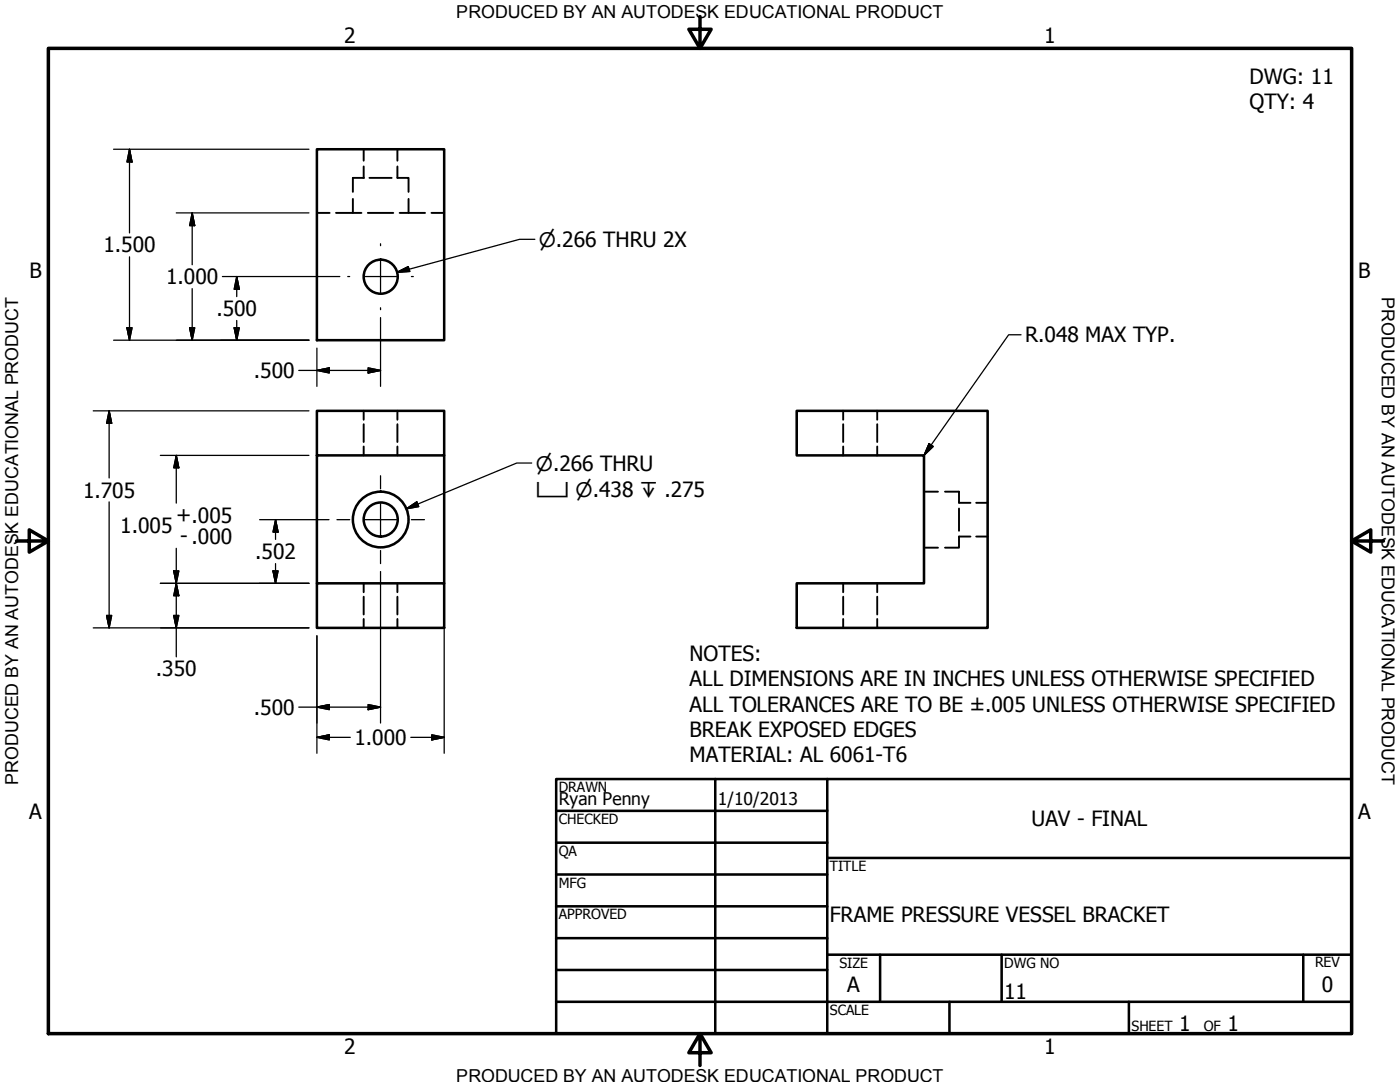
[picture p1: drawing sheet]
<svg xmlns="http://www.w3.org/2000/svg" width="279mm" height="216mm" viewBox="0 0 279 216" stroke-linecap="round" stroke-linejoin="round" font-family="sans-serif">
<!-- layer: Visible (ANSI) -->
<g fill="none" stroke="#000" stroke-width=".51">
<path d="M63.2 29.8h25.4v38.1h-25.4zM63.2 90.9v-8.9h25.4v8.9h-25.4v25.5M88.6 90.9v25.5M159 82h38.1v43.3h-38.1v-8.9h25.4v-25.5h-25.4zM63.2 116.4h25.4v8.9h-25.4z"/>
<circle cx="76" cy="55.2" r="3.4"/>
<circle cx="76" cy="103.7" r="5.6"/>
<circle cx="76" cy="103.7" r="3.4"/>
</g>
<!-- layer: Hidden (ANSI) -->
<g fill="none" stroke="#000" stroke-width=".38">
<path d="M70.4 39.7v2.8M72.6 29.8v2.3M72.6 33.2v2.3M72.6 35.5h-2.2v2.8M73.7 35.5h4.5M79.3 33.2v2.3h2.2v2.8M79.3 29.8v2.3M81.5 39.7v2.8M63.2 42.5h2.6M67.1 42.5h5M73.4 42.5h5.1M79.8 42.5h5"/>
<path d="M86.1 42.5h2.5M72.6 82v1.8M72.6 84.6v3.6M72.6 89.1v1.8M79.3 82v1.8M79.3 84.6v3.6M79.3 89.1v1.8M168.3 82v1.8M168.3 84.6v3.6M168.3 89.1v1.8M175.1 82v1.8M175.1 84.6v3.6"/>
<path d="M175.1 89.1v1.8M184.4 98.1h2.8M188.6 98.1h2.8v2.2h2.3M72.6 116.4v1.8M72.6 119.1v3.5M79.3 116.4v1.8M79.3 119.1v3.5M168.3 116.4v1.8M168.3 119.1v3.5M175.1 116.4v1.8M175.1 119.1v3.5M184.4 109.3h2.8"/>
<path d="M191.4 101.5v4.4M193.7 107.1h-2.3v2.2h-2.8M194.8 107.1h2.3M194.8 100.3h2.3M72.6 123.5v1.8M79.3 123.5v1.8M168.3 123.5v1.8M175.1 123.5v1.8"/>
</g>
<!-- layer: Border (ANSI) -->
<path d="M9.7 9.7h260v196.5h-260zM139.7 3.3v6.4l-2.2-3.9h4.4l-2.2 3.9M3.3 107.9h6.4l-3.9-2.2v4.5l3.9-2.3M269.7 107.9l3.9 2.3v-4.5l-3.9 2.2h6.4M139.7 206.2l2.2 3.9h-4.4l2.2-3.9v6.4" fill="none" stroke="#000" stroke-width=".7"/>
<!-- layer: Title (ANSI) -->
<g fill="none" stroke="#000" stroke-width=".51">
<path d="M111 155.4h158.7v50.8h-158.7zM142.7 155.4v50.8M165.1 155.4v50.8M111 161.8h54.1M111 168.1h54.1M111 174.5h54.1M165.1 171.2h104.6M111 180.8h54.1M111 187.2h54.1M111 193.5h54.1M111 199.9h158.7M165.1 190.5h104.6"/>
<path d="M175.6 190.5v9.4M189.5 199.9v6.3M199.9 190.5v9.4M225.3 199.9v6.3M260.1 190.5v9.4"/>
</g>
<!-- layer: Symbol (ANSI) -->
<path d="M79.2 54.4l2.3-1.2 .3 1zM106.7 47.8h-3l-24.5 6.6M203.8 66.8h-2.5l-16.9 24.1M106.1 92.4h-3l-22 9.1M185.4 88.5l.8 .6-1.8 1.8zM81.1 101.5l2.1-1.4 .4 1z" fill="none" stroke="#000" stroke-width=".25"/>
<path d="M79.2 54.4l2.3-1.2zM79.2 54.4l2.3-1.2 .3 1zM185.4 88.5l-1 2.4zM185.4 88.5l.8 .6-1.8 1.8zM81.1 101.5l2.1-1.4zM81.1 101.5l2.1-1.4 .4 1z" fill="#000" stroke="#000" stroke-width=".25"/>
<!-- layer: Center Mark (ANSI) -->
<path d="M69.4 55.2h.4M72.8 55.2h6.3M75.9 48.6v.4M75.9 52v6.4M82.1 55.2h.4M75.9 61.4v.4M75.9 94.9v2.6M67.2 103.7h2.6M72.8 103.7h6.3M75.9 100.5v6.4M75.9 109.9v2.6M82.1 103.7h2.6" fill="none" stroke="#000" stroke-width=".25"/>
<!-- layer: Dimension (ANSI) -->
<g fill="none" stroke="#000" stroke-width=".25">
<path d="M22.7 29.8h39M25.8 29.8l.6 2.5h-1.1zM25.8 29.8v16.7M25.8 51.2v16.7M35.2 42.5h26.5M38.4 42.5l.5 2.5h-1.1zM38.4 42.5v10.3M38.4 57.6v10.3M44.4 55.2h23.4M47.2 55.2l.6 2.5h-1.1zM47.2 55.2v4M22.7 67.9h39"/>
<path d="M25.3 65.4h1.1l-.6 2.5zM37.8 65.4h1.1l-.5 2.5zM46.7 65.4h1.1l-.6 2.5zM47.2 63.9v4M59.6 73.9h16.3M63.2 73.9l2.5-.5v1zM63.2 69.5v7.6M73.5 73.4l2.4 .5-2.4 .5zM75.9 63.4v13.7M18.6 82h43.1M21.8 82l.5 2.5h-1zM21.8 82v13.4"/>
<path d="M32 90.9h29.7M35.2 90.9l.5 2.4h-1zM35.2 90.9v9.5M21.8 100.1v25.2M32 116.4h29.7M34.7 113.9h1l-.5 2.5zM35.2 116.4l.5 2.5h-1zM35.2 109.4v21.7M51.8 103.7h13.9M54.5 113.9h1l-.5 2.5zM55 103.7l.5 2.5h-1zM55 103.7v3.9"/>
<path d="M55 112.5v3.9M75.9 114v30.3M88.6 118v32.3M18.6 125.3h43.1M21.3 122.8h1l-.5 2.5zM34.7 122.8h1l-.5 2.5zM63.2 126.9v23.4M59.6 141.1h16.3M63.2 141.1l2.5-.5v1zM63.2 147.1l2.5-.5v1zM63.2 147.1h6.7M73.5 140.6l2.4 .5-2.4 .5z"/>
<path d="M82 147.1h6.6M86.2 146.6l2.4 .5-2.4 .5z"/>
</g>
<g fill="#000" stroke="#000" stroke-width=".25">
<path d="M25.8 29.8l.6 2.5zM25.8 29.8l.6 2.5h-1.1zM38.4 42.5l.5 2.5zM38.4 42.5l.5 2.5h-1.1zM47.2 55.2l.6 2.5zM47.2 55.2l.6 2.5h-1.1zM25.3 65.4l.5 2.5zM25.3 65.4h1.1l-.6 2.5zM37.8 65.4l.6 2.5zM37.8 65.4h1.1l-.5 2.5zM46.7 65.4l.5 2.5zM46.7 65.4h1.1l-.6 2.5z"/>
<path d="M63.2 73.9l2.5-.5zM63.2 73.9l2.5-.5v1zM73.5 74.4l2.4-.5zM73.5 73.4l2.4 .5-2.4 .5zM21.8 82l.5 2.5zM21.8 82l.5 2.5h-1zM35.2 90.9l.5 2.4zM35.2 90.9l.5 2.4h-1zM34.7 113.9l.5 2.5zM34.7 113.9h1l-.5 2.5zM35.2 116.4l.5 2.5zM35.2 116.4l.5 2.5h-1z"/>
<path d="M54.5 113.9l.5 2.5zM54.5 113.9h1l-.5 2.5zM55 103.7l.5 2.5zM55 103.7l.5 2.5h-1zM21.3 122.8l.5 2.5zM21.3 122.8h1l-.5 2.5zM34.7 122.8l.5 2.5zM34.7 122.8h1l-.5 2.5zM63.2 141.1l2.5-.5zM63.2 141.1l2.5-.5v1zM63.2 147.1l2.5-.5zM63.2 147.1l2.5-.5v1z"/>
<path d="M73.5 141.6l2.4-.5zM73.5 140.6l2.4 .5-2.4 .5zM86.2 147.6l2.4-.5zM86.2 146.6l2.4 .5-2.4 .5z"/>
</g>
<g font-size="4.2">
<text x="68.7" y="8.6">2</text>
<text x="208.4" y="8.6">1</text>
<text x="249.4" y="16.8">DWG: 11</text>
<text x="249.4" y="21.8">QTY: 4</text>
<text x="20.6" y="50.4">1.500</text>
<text x="5.9" y="55.5">B</text>
<text x="33.1" y="56.7">1.000</text>
<text x="271.1" y="55.5">B</text>
<text x="43.2" y="63.1">.500</text>
<text x="204.6" y="68.3">R.048 MAX TYP.</text>
<text x="50.7" y="75.4">.500</text>
<text x="16.6" y="99.3">1.705</text>
<text x="24" y="106.4">1.005</text>
<text x="35.2" y="104.1">+.005</text>
<text x="35.9" y="108.3">- .000</text>
<text x="50.9" y="111.6">.502</text>
<text x="137.6" y="132">NOTES:</text>
<text x="31.1" y="134.9">.350</text>
<text x="137.6" y="137">ALL DIMENSIONS ARE IN INCHES UNLESS OTHERWISE SPECIFIED</text>
<text x="50.7" y="142.6">.500</text>
<text x="137.6" y="142">ALL TOLERANCES ARE TO BE ±.005 UNLESS OTHERWISE SPECIFIED</text>
<text x="70.7" y="148.7">1.000</text>
<text x="137.6" y="147">BREAK EXPOSED EDGES</text>
<text x="137.6" y="152">MATERIAL: AL 6061-T6</text>
<text x="5.8" y="163.4">A</text>
<text x="205.9" y="164.8">UAV - FINAL</text>
<text x="271" y="163.4">A</text>
<text x="165.6" y="183.9">FRAME PRESSURE VESSEL BRACKET</text>
<text x="169.1" y="198">A</text>
<text x="263.8" y="198">0</text>
<text x="200.4" y="199.4">11</text>
<text x="235.3" y="205.7">1</text>
<text x="245" y="205.7">1</text>
<text x="68.7" y="210.3">2</text>
<text x="208.4" y="210.3">1</text>
</g>
<g font-size="4">
<text x="107.5" y="49.3">⌀.266 THRU 2X</text>
<text x="106.9" y="93.9">⌀.266 THRU</text>
<text x="106.9" y="99.3">⌴ ⌀.438 ↧ .275</text>
</g>
<g font-size="3.6">
<text x="91.1" y="3.6">PRODUCED BY AN AUTODESK EDUCATIONAL PRODUCT</text>
<text x="275.8" y="59.3" transform="rotate(90 275.8 59.3)">PRODUCED BY AN AUTODESK EDUCATIONAL PRODUCT</text>
<text x="3.6" y="156.6" transform="rotate(-90 3.6 156.6)">PRODUCED BY AN AUTODESK EDUCATIONAL PRODUCT</text>
<text x="91.1" y="215.9">PRODUCED BY AN AUTODESK EDUCATIONAL PRODUCT</text>
</g>
<g font-size="3.5">
<text x="111.5" y="160.6">Ryan Penny</text>
<text x="143.3" y="160.7">1/10/2013</text>
</g>
<g font-size="2.8">
<text x="111.5" y="158">DRAWN</text>
<text x="111.5" y="164.4">CHECKED</text>
<text x="111.5" y="170.8">QA</text>
<text x="165.6" y="173.7">TITLE</text>
<text x="111.5" y="177.1">MFG</text>
<text x="111.5" y="183.5">APPROVED</text>
<text x="167.5" y="193.1">SIZE</text>
<text x="200.4" y="193.1">DWG NO</text>
<text x="262.4" y="193">REV</text>
<text x="165.6" y="202.5">SCALE</text>
<text x="225.8" y="205.7">SHEET</text>
<text x="240.2" y="205.7">OF</text>
</g>
</svg>
